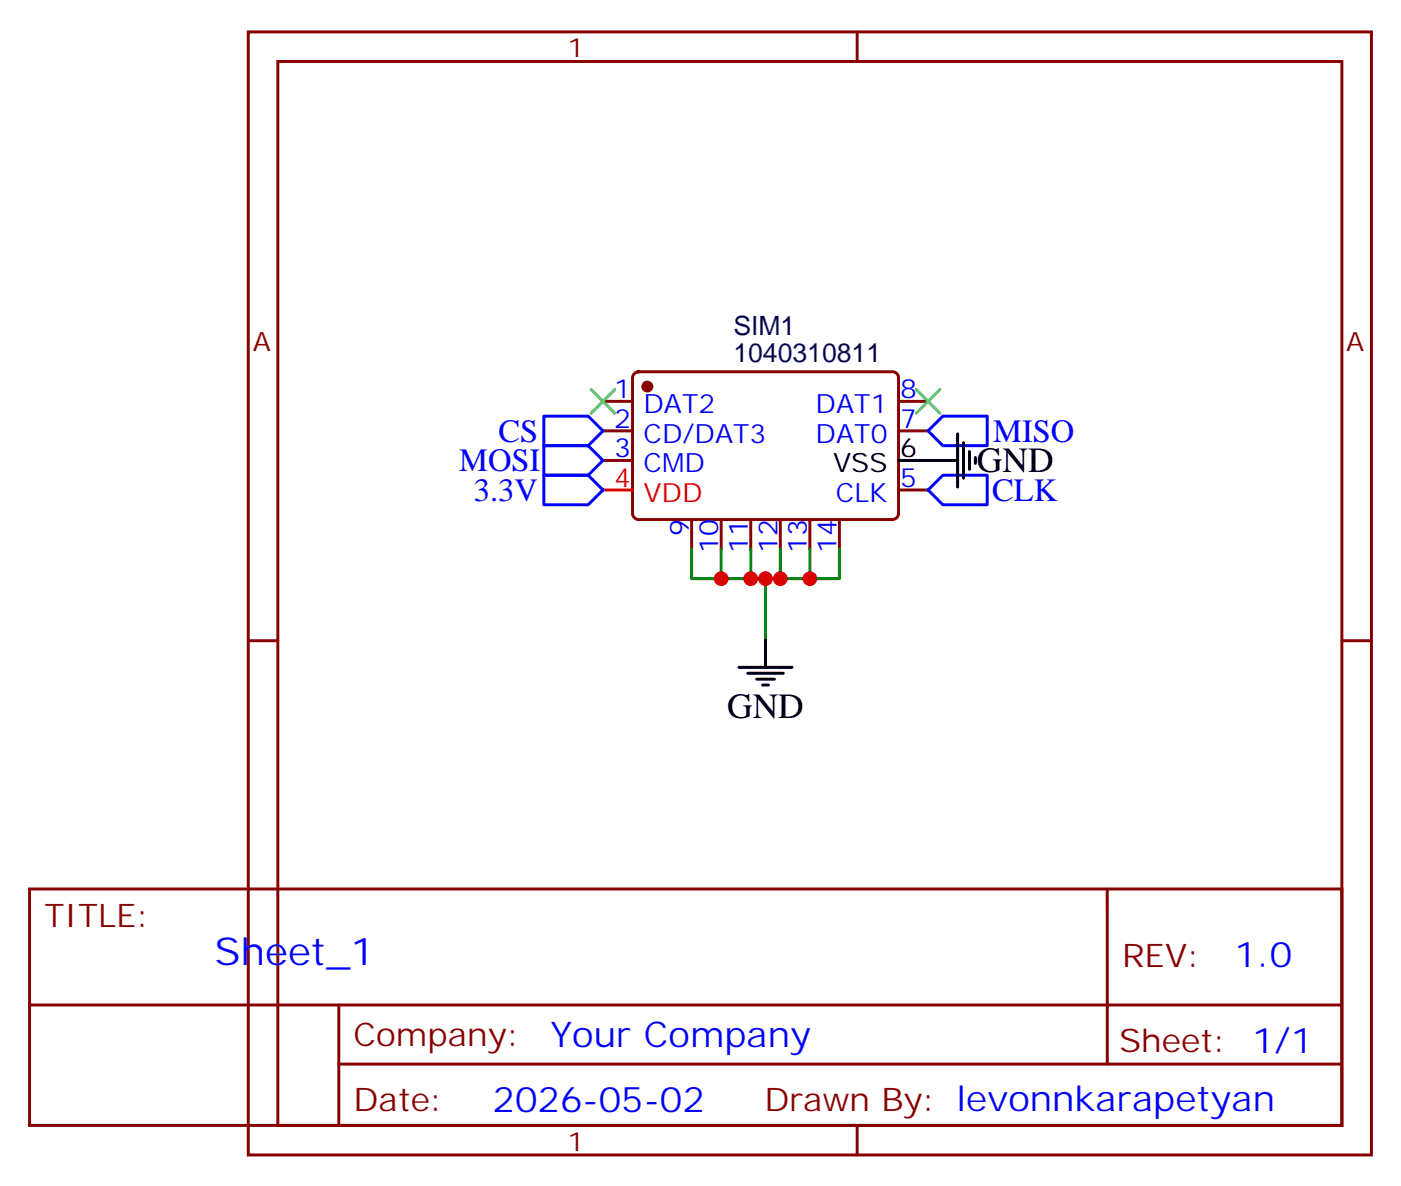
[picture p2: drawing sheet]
<svg xmlns="http://www.w3.org/2000/svg" width="167mm" height="142mm" viewBox="0 0 167 142" stroke-linecap="round" stroke-linejoin="round" font-family="sans-serif">
<g fill="none" stroke="#870000" stroke-width=".35">
<path d="M29.6 3.8h134.1v134.1h-134.1zM33.2 7.3h127v127h-127zM102.3 3.8v3.5M72 47.9h3.5M72 51.4h3.5M72 55h3.5M75.7 44.6l.5-.2h30.3a.71 .71 0 0 1 .7 .7v16.2a.76 .76 0 0 1-.7 .7h-30.3a.76 .76 0 0 1-.7-.7v-16.2zM107.2 47.9h3.6M107.2 51.4h3.6M107.2 58.5h3.6M29.6 76.5h3.6M82.5 62v3.5"/>
<path d="M86.1 62v3.5M89.6 62v3.5M93.1 62v3.5M96.7 62v3.5M100.2 62v3.5M160.2 76.5h3.5M3.5 106.1h156.7v28.2h-156.7zM3.6 120h156.4M40.4 120v14.1M132.2 106.1v20.9M40.4 127h119.6M102.3 134.3v3.6"/>
</g>
<circle cx="77.3" cy="46.1" r=".53" fill="#870000" stroke="#870000" stroke-width=".35"/>
<path d="M72 58.5h3.5" fill="none" stroke="#f00" stroke-width=".35"/>
<path d="M107.2 55h7.1M114.3 51.8v6.3M115 52.8v4.3M115.7 53.9v2.1M116.4 54.6v.7M88.2 79.7h6.3M91.4 76.1v3.6M89.3 80.4h4.2M90.3 81.1h2.1M91 81.8h.7" fill="none" stroke="#000" stroke-width=".35"/>
<path d="M64.9 49.7h5.3l1.8 1.7-1.8 1.8h-5.3zM64.9 53.2h5.3l1.8 1.8-1.8 1.7h-5.3zM64.9 56.7h5.3l1.8 1.8-1.8 1.8h-5.3zM110.8 58.5l1.7-1.8h5.3v3.6h-5.3zM112.5 49.7h5.3v3.5h-5.3l-1.7-1.8z" fill="none" stroke="#00f" stroke-width=".35"/>
<path d="M82.5 65.5v3.6h17.7v-3.6M86.1 65.5v3.6M89.6 65.5v3.6M91.4 69.1v7M93.1 65.5v3.6M96.7 65.5v3.6" fill="none" stroke="#008700" stroke-width=".35"/>
<path d="M70.6 46.5l2.8 2.8M73.4 46.5l-2.8 2.8M109.4 46.5l2.8 2.8M112.2 46.5l-2.8 2.8" fill="none" stroke="#3c3" stroke-width=".35"/>
<g fill="#c00">
<circle cx="96.7" cy="69.1" r=".88"/>
<circle cx="93.1" cy="69.1" r=".88"/>
<circle cx="89.6" cy="69.1" r=".88"/>
<circle cx="86.1" cy="69.1" r=".88"/>
<circle cx="91.4" cy="69.1" r=".88"/>
</g>
<text font-size="4.6" fill="#00f" x="25.6" y="115.1">Sheet_1</text>
<g font-size="4.2">
<text x="116.6" y="56.4">GND</text>
<text x="86.8" y="85.7">GND</text>
</g>
<g font-size="4.2" fill="#00f">
<text x="147.3" y="115.4">1.0</text>
<text x="65.7" y="124.9">Your Company</text>
<text x="58.8" y="132.7">2026-05-02</text>
</g>
<g font-size="3.9" fill="#00f">
<text x="59.5" y="52.7">CS</text>
<text x="118.5" y="52.8">MISO</text>
<text x="54.8" y="56.2">MOSI</text>
<text x="56.6" y="59.8">3.3V</text>
<text x="118.4" y="59.8">CLK</text>
</g>
<g font-size="3.9" fill="#800">
<text x="5.3" y="110.7">TITLE:</text>
<text x="133.9" y="115.4">REV:</text>
<text x="42.2" y="124.9">Company:</text>
<text x="133.6" y="125.5">Sheet: 1/1</text>
<text x="42.2" y="132.6">Date:</text>
<text x="91.2" y="132.7">Draw</text>
<text x="101.4" y="132.7">n By: levonnkarapetyan</text>
</g>
<g font-size="3.2" fill="#800">
<text x="67.7" y="6.8">1</text>
<text x="30.2" y="41.9">A</text>
<text x="160.7" y="41.9">A</text>
<text x="67.7" y="137.3">1</text>
</g>
<g font-size="3.2" fill="#000080">
<text x="87.5" y="40">SIM1</text>
<text x="87.5" y="43.2">1040310811</text>
</g>
<g font-size="3.2" fill="#00f">
<text x="73.3" y="47.6">1</text>
<text x="107.4" y="47.6">8</text>
<text x="73.3" y="51.1">2</text>
<text x="76.8" y="49.3">DAT2</text>
<text x="76.8" y="52.8">CD/DAT3</text>
<text x="97.4" y="52.8">DAT0</text>
<text x="97.4" y="49.3">DAT1</text>
<text x="107.4" y="51.1">7</text>
<text x="73.3" y="54.6">3</text>
<text x="76.8" y="56.4">CMD</text>
<text x="99.8" y="59.9">CLK</text>
<text x="107.4" y="58.1">5</text>
<text x="82.2" y="64" transform="rotate(-90 82.2 64)">9</text>
<text x="85.7" y="66.1" transform="rotate(-90 85.7 66.1)">10</text>
<text x="89.3" y="66.1" transform="rotate(-90 89.3 66.1)">11</text>
<text x="92.8" y="66.1" transform="rotate(-90 92.8 66.1)">12</text>
<text x="96.3" y="66.1" transform="rotate(-90 96.3 66.1)">13</text>
<text x="99.8" y="66.1" transform="rotate(-90 99.8 66.1)">14</text>
</g>
<g font-size="3.2" fill="#f00">
<text x="73.3" y="58.1">4</text>
<text x="76.8" y="59.9">VDD</text>
</g>
<g font-size="3.2">
<text x="99.4" y="56.4">VSS</text>
<text x="107.4" y="54.6">6</text>
</g>
</svg>
